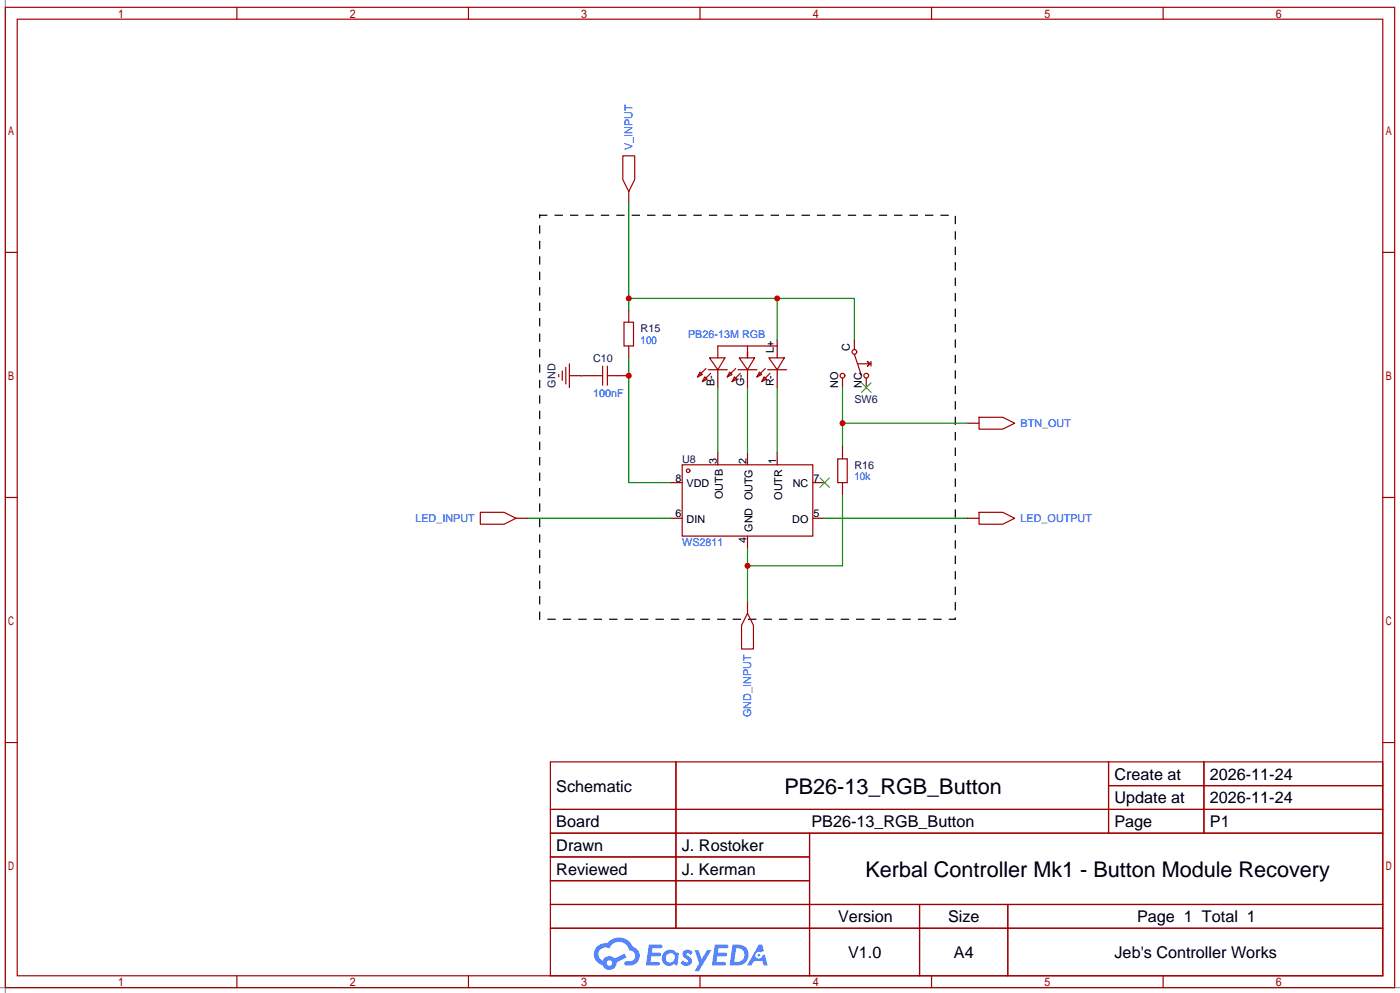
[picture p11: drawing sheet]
<svg xmlns="http://www.w3.org/2000/svg" width="299mm" height="212mm" viewBox="0 0 299 212" stroke-linecap="round" stroke-linejoin="round" font-family="sans-serif">
<path d="M1.1 0v212.3M0 211.1h299.5" fill="none" stroke="#999" stroke-width=".25"/>
<g fill="none" stroke="#a10000" stroke-width=".25">
<path d="M1.1 1.6h297.2v209.5h-297.2zM3.7 4.1h292.1v204.5h-292.1zM50.7 1.6v2.5M100.2 1.6v2.5M149.7 1.6v2.5M199.3 1.6v2.5M248.8 1.6v2.5M1.1 54h2.6M295.8 54h2.5M1.1 106.3h2.6M295.8 106.3h2.5M1.1 158.7h2.6"/>
<path d="M295.8 158.7h2.5M117.7 162.9h178.1v45.7h-178.1zM117.7 173h178.1M117.7 178.1h178.1M144.6 162.9v35.5M173.2 178.1v30.5M237.1 162.9v15.2M237.1 167.9h58.7M257.5 162.9v15.2M117.7 183.2h55.5M117.7 193.3h178.1M117.7 188.3h55.5"/>
<path d="M117.7 198.4h178.1M196.7 193.3v15.3M215.6 193.3v15.3M50.7 208.6v2.5M100.2 208.6v2.5M149.7 208.6v2.5M199.3 208.6v2.5M248.8 208.6v2.5"/>
</g>
<g fill="#5487ff">
<path d="M146.3 203.2a1.3 1.3 0 0 1 1.8 .3l-.4 .7a.54 .54 0 0 0-.9-.3l.1 .2a1.28 1.28 0 0 1 .8 2 1.53 1.53 0 0 1-2.2-.3l.6-.5 .7 .4a.31 .31 0 0 0 .4-.3 .31 .31 0 0 0-.3-.3 1.12 1.12 0 0 1-.6-1.9z"/>
<path d="M148.6 203.1h.8l.7 1.9 1.2-1.9h.9l-2.7 4.5h-.9l.9-1.7z"/>
<path d="M138.8 201.9h1.6a1.31 1.31 0 0 1 1.3 .2 .4 .4 0 0 1-.4 .6h-1.7l-.2 .9h1.7a.4 .4 0 0 1 .3 .5 .4 .4 0 0 1-.4 .3h-1.7l-.1 1.2h1.3a.46 .46 0 0 1 .5 .1 .46 .46 0 0 1 .1 .5l-.3 .2h-2.6z"/>
<path d="M152.9 201.9h1.6a1.32 1.32 0 0 1 1.3 .2 .39 .39 0 0 1-.4 .6h-1.7l-.2 .9h1.7a.4 .4 0 0 1 .3 .5 .4 .4 0 0 1-.4 .3h-1.7l-.1 1.2h1.3a.46 .46 0 0 1 .5 .1 .46 .46 0 0 1 .1 .5l-.3 .2h-2.6z"/>
<path d="M162.3 201.9h.7l.4 1.4-.7 .3a.75 .75 0 0 0-1.1 .3 .75 .75 0 0 0 .5 1 .75 .75 0 0 0 1-.6l.5-.3 .6 2.4h-.8l-.3-1h-1.8l-.6 1h-.9z"/>
<path d="M156.7 201.9l-.6 4.5h1.4a2.27 2.27 0 0 0 2.6-2.3 2.27 2.27 0 0 0-2.7-2.2zM157.5 202.7a1.5 1.5 0 0 1 1.8 1.5 1.5 1.5 0 0 1-2 1.4h-.2z"/>
<path d="M142.1 203.5a1.6 1.6 0 0 0-.3 2.3 1.6 1.6 0 0 0 2.3 .2l.8 .4 .3-2.5-.2-.3h-.4a1.58 1.58 0 0 0-2.5-.1zM142.7 204.1a.98 .98 0 0 1 1.6 .4 .98 .98 0 0 1-1 1.2 .94 .94 0 0 1-.9-.6 .94 .94 0 0 1 .3-1z"/>
<path d="M127.8 202.3a2.37 2.37 0 0 0 1.1 4 1.54 1.54 0 0 0 1.8 1 1.54 1.54 0 0 0 1.2-1.6l2.2-1.1-.5-.8-2.1 1.1a1.57 1.57 0 0 0-2.6 .5 1.5 1.5 0 0 1-.7-2.1 1.5 1.5 0 0 1 2.1-.6 2.23 2.23 0 0 1 2.3-1.4 2.23 2.23 0 0 1 2 1.9 1.16 1.16 0 0 1 1.3 1 1.16 1.16 0 0 1-1.1 1.3h-.7a.47 .47 0 0 0-.6 .4 .47 .47 0 0 0 .5 .5 2.17 2.17 0 0 0 2.5-1 2.17 2.17 0 0 0-.4-2.6l-.8-.5a3.2 3.2 0 0 0-5.4-.7l-1.1 .1zM129.8 205.9a.58 .58 0 0 1 1.1 0 .58 .58 0 0 1-1.1 0z"/>
<circle cx="162.3" cy="204.2" r=".28"/>
</g>
<g fill="none" stroke="#a10000" stroke-width=".25">
<path d="M133.2 33.3h2.6v5.1l-1.3 2.5-1.3-2.5zM120.3 79.3v2M121 78.5v3.6M121.8 77.8v5M149.7 79.5l.5 .5-1 .6zM151 78.8l-1.8 1.8M151.5 79h4.1M151.8 76.5h3.3l-1.6 2.5zM152 79.8l-1.8 1.8M156.1 79.5l.5 .5-1 .6zM157.4 78.8l-1.8 1.8M157.9 79h4"/>
<path d="M158.1 76.5h3.3l-1.5 2.5zM158.4 79.8l-1.8 1.8M159.9 74h-6.4v2.5M162.4 79.5l.5 .5-1 .6zM163.7 78.8l-1.8 1.8M164.2 79h4.1M164.5 76.5h3.3l-1.6 2.5zM164.7 79.8l-1.8 1.8M166.2 74h-6.3v2.5v-1.3M182.8 75.7l1.5 4.6M183.5 77.8h2.8M185.5 77.3l.6 .5-.6 .5 .6-.5z"/>
<path d="M186.3 77.3v1M119.5 80v.6M145.9 99.4h28v15.2h-28zM150.7 80.6l.6 .5-1.1 .5zM157.1 80.6l.5 .5-1 .5zM163.4 80.6l.6 .5-1.1 .5zM102.7 109.5h5.1l2.6 1.3-2.6 1.3h-5.1zM209.4 109.5h5.1l2.5 1.3-2.5 1.3h-5.1zM159.9 131.1l1.3 2.5v5.1h-2.6v-5.1z"/>
<circle cx="182.8" cy="75.2" r=".51"/>
<circle cx="180.2" cy="80.3" r=".51"/>
<circle cx="185.3" cy="80.3" r=".51"/>
<circle cx="147.2" cy="100.6" r=".38"/>
</g>
<g fill="none" stroke="#870000" stroke-width=".25">
<path d="M134.5 40.9v2.6M153.5 79v3.8M159.9 79v3.8M166.2 72.7v3.8M166.2 79v3.8M182.8 72.7v2M121.8 80.3h2.5M153.5 96.8v2.6M159.9 96.8v2.6M166.2 96.8v2.6M180.2 80.8v2M185.3 80.8v2"/>
<path d="M110.4 110.8h2.5M143.4 110.8h2.5M143.4 103.2h2.5M159.9 114.6v2.5M173.9 110.8h2.5M173.9 103.2h2.5M206.9 110.8h2.5M159.9 128.6v2.5"/>
</g>
<path d="M184.3 81.8l2 2.1M186.3 81.8l-2 2.1M175.4 102.1l2 2.1M177.4 102.1l-2 2.1" fill="none" stroke="#3c3" stroke-width=".25"/>
<path d="M134.5 43.5v22.8M134.5 76.5v26.7h8.9M134.5 63.8h48.3v8.9M166.2 63.8v8.9M159.9 82.8v14M166.2 82.8v14M112.9 110.8h30.5M176.4 110.8h30.5" fill="none" stroke="#008700" stroke-width=".25"/>
<path d="M115.4 46h88.9v86.4h-88.9z" fill="none" stroke="#000" stroke-width=".25" stroke-dasharray="1.5 1.8"/>
<g fill="#c00">
<circle cx="166.2" cy="63.8" r=".63"/>
<circle cx="134.5" cy="63.8" r=".63"/>
</g>
<path d="M206.9 90.5h2.5" fill="none" stroke="#870000" stroke-width=".25"/>
<path d="M209.4 89.2h5.1l2.5 1.3-2.5 1.2h-5.1z" fill="none" stroke="#a10000" stroke-width=".25"/>
<path d="M153.5 82.8v14M159.9 117.1v11.5M180.2 105.7v15.2h-20.3" fill="none" stroke="#008700" stroke-width=".25"/>
<circle cx="159.9" cy="120.9" r=".63" fill="#c00"/>
<path d="M180.2 82.8v12.7M180.2 90.5h26.7" fill="none" stroke="#008700" stroke-width=".25"/>
<circle cx="180.2" cy="90.5" r=".63" fill="#c00"/>
<path d="M126.9 80.3h2" fill="none" stroke="#a10000" stroke-width=".25"/>
<path d="M132 80.3h2.5" fill="none" stroke="#870000" stroke-width=".25"/>
<circle cx="134.5" cy="80.3" r=".63" fill="#c00"/>
<path d="M128.9 78.3v4M129.9 78.3v4M133.5 68.9h2v5.1h-2zM129.9 80.3h2.1M179.2 98.1h2v5.1h-2z" fill="none" stroke="#a10000" stroke-width=".25"/>
<path d="M134.5 66.3v2.6M134.5 74v2.5M124.3 80.3h2.6M180.2 95.5v2.6M180.2 103.2v2.5" fill="none" stroke="#870000" stroke-width=".25"/>
<path d="M124.3 80.3h.1" fill="none" stroke="#008700" stroke-width=".25"/>
<g font-size="4.6">
<text x="167.8" y="169.8">PB26-13_RGB_Button</text>
<text x="185.1" y="187.6">Kerbal Controller Mk1 - Button Module Recovery</text>
</g>
<g font-size="3.5">
<text x="238.4" y="166.7">Create at</text>
<text x="258.8" y="166.7">2026-11-24</text>
<text x="119" y="169.2">Schematic</text>
<text x="238.4" y="171.7">Update at</text>
<text x="258.8" y="171.7">2026-11-24</text>
<text x="119" y="176.8">Board</text>
<text x="173.6" y="176.8">PB26-13_RGB_Button</text>
<text x="238.4" y="176.8">Page</text>
<text x="258.8" y="176.8">P1</text>
<text x="119" y="181.9">Drawn</text>
<text x="145.9" y="181.9">J. Rostoker</text>
<text x="119" y="187">Reviewed</text>
<text x="145.9" y="187">J. Kerman</text>
<text x="179.3" y="197.1">Version</text>
<text x="202.8" y="197.1">Size</text>
<text x="243.2" y="197.1">Page 1 Total 1</text>
<text x="181.4" y="204.8">V1.0</text>
<text x="204" y="204.8">A4</text>
<text x="238.4" y="204.8">Jeb's Controller Works</text>
</g>
<g font-size="2.3" fill="#00f">
<text x="135.3" y="32" transform="rotate(-90 135.3 32)">V_INPUT</text>
<text x="147.2" y="72.2">PB26-13M RGB</text>
<text x="126.9" y="84.9">100nF</text>
<text x="218.3" y="91.3">BTN_OUT</text>
<text x="88.8" y="111.6">LED_INPUT</text>
<text x="218.3" y="111.6">LED_OUTPUT</text>
<text x="145.9" y="116.7">WS2811</text>
<text x="160.7" y="153.3" transform="rotate(-90 160.7 153.3)">GND_INPUT</text>
</g>
<g font-size="2.3" fill="#000080">
<text x="137" y="71">R15</text>
<text x="126.9" y="77.3">C10</text>
<text x="118.8" y="82.9" transform="rotate(-90 118.8 82.9)">GND</text>
<text x="182.8" y="86.2">SW6</text>
<text x="145.9" y="98.9">U8</text>
<text x="182.8" y="100.2">R16</text>
</g>
<g font-size="2.3">
<text x="165.6" y="75.5" transform="rotate(-90 165.6 75.5)">L+</text>
<text x="181.8" y="75.1" transform="rotate(-90 181.8 75.1)">C</text>
<text x="152.9" y="82.6" transform="rotate(-90 152.9 82.6)">B-</text>
<text x="159.2" y="82.6" transform="rotate(-90 159.2 82.6)">G-</text>
<text x="165.6" y="82.6" transform="rotate(-90 165.6 82.6)">R-</text>
<text x="179.3" y="82.8" transform="rotate(-90 179.3 82.8)">NO</text>
<text x="184.3" y="82.8" transform="rotate(-90 184.3 82.8)">NC</text>
<text x="153.3" y="99.2" transform="rotate(-90 153.3 99.2)">3</text>
<text x="159.7" y="99.2" transform="rotate(-90 159.7 99.2)">2</text>
<text x="166" y="99.2" transform="rotate(-90 166 99.2)">1</text>
<text x="144.5" y="102.9">8</text>
<text x="146.9" y="104.2">VDD</text>
<text x="154.6" y="106.7" transform="rotate(-90 154.6 106.7)">OUTB</text>
<text x="167.3" y="106.8" transform="rotate(-90 167.3 106.8)">OUTR</text>
<text x="169.6" y="104.2">NC</text>
<text x="174" y="102.9">7</text>
<text x="144.5" y="110.6">6</text>
<text x="146.9" y="111.8">DIN</text>
<text x="160.9" y="113.7" transform="rotate(-90 160.9 113.7)">GND OUTG</text>
<text x="169.5" y="111.8">DO</text>
<text x="174" y="110.6">5</text>
<text x="159.7" y="116" transform="rotate(-90 159.7 116)">4</text>
</g>
</svg>
